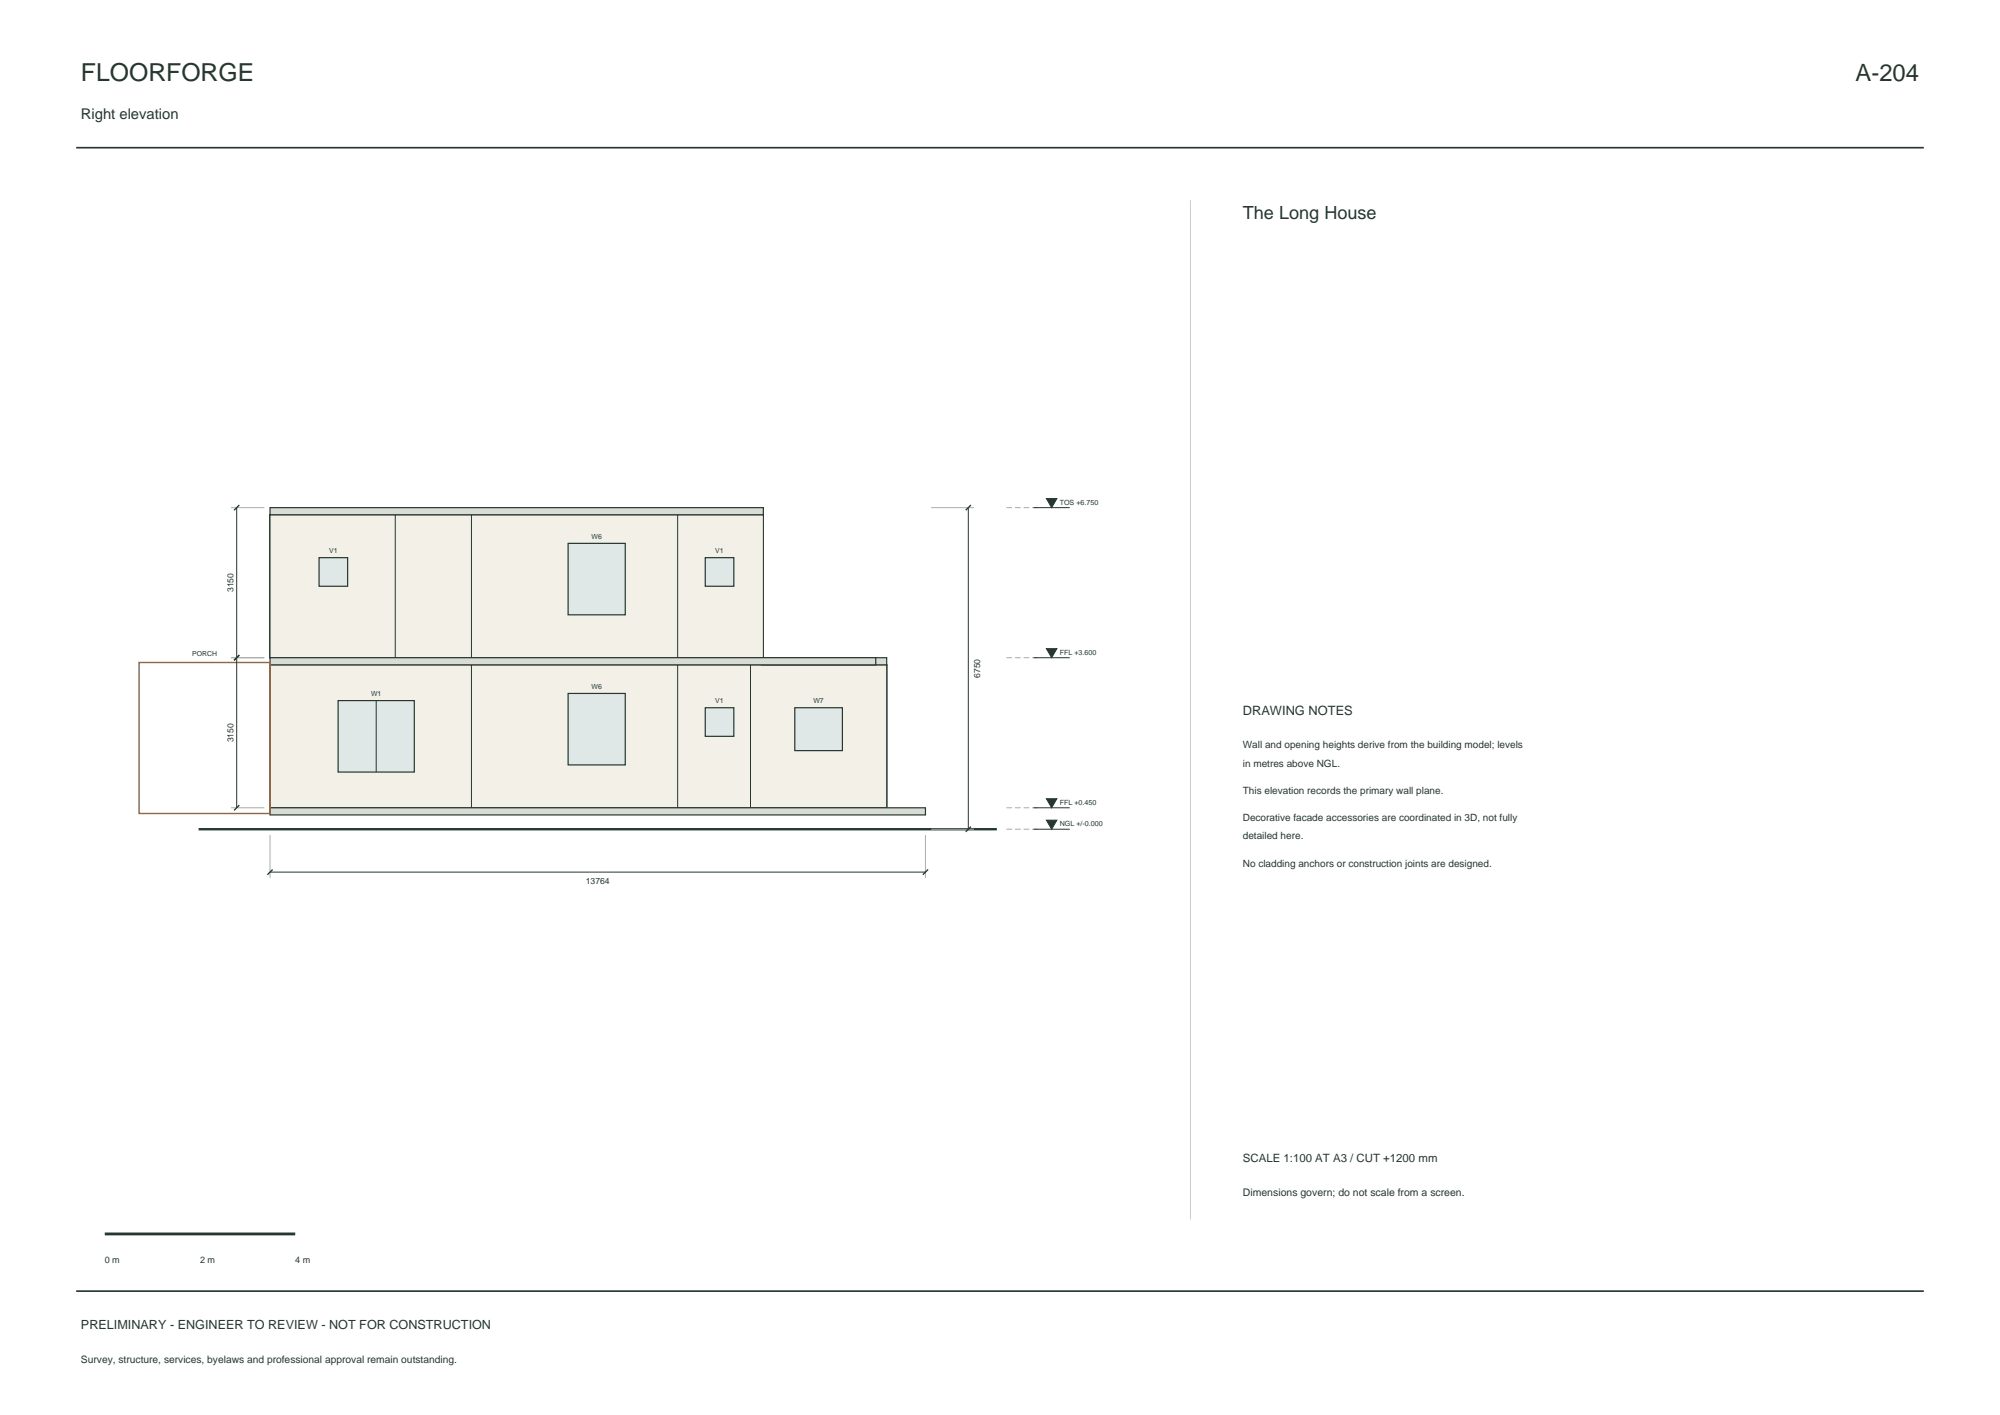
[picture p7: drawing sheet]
<svg xmlns="http://www.w3.org/2000/svg" width="420mm" height="297mm" viewBox="0 0 420 297" stroke-linecap="round" stroke-linejoin="round" font-family="sans-serif">
<path d="M16 31h388M16 271h388" fill="none" stroke="#25372f" stroke-width=".35"/>
<g fill="#f2f0e7" stroke="#25372f" stroke-width=".21">
<path d="M56.7 139.5h44.6v30h-44.6z" fill-rule="evenodd"/>
<path d="M56.7 139.5h2.3v30h-2.3z" fill-rule="evenodd"/>
<path d="M99 139.5h3.5v30h-3.5z" fill-rule="evenodd"/>
<path d="M100.2 139.5h28.3v30h-28.3z" fill-rule="evenodd"/>
<path d="M126.2 139.5h3.4v30h-3.4z" fill-rule="evenodd"/>
<path d="M99 139.5h2.3v30h-2.3z" fill-rule="evenodd"/>
<path d="M99 139.5h2.3v30h-2.3z" fill-rule="evenodd"/>
<path d="M99 139.5h2.3v30h-2.3z" fill-rule="evenodd"/>
<path d="M127.3 139.5h32.6v30h-32.6z" fill-rule="evenodd"/>
<path d="M127.3 139.5h2.3v30h-2.3z" fill-rule="evenodd"/>
<path d="M127.3 139.5h2.3v30h-2.3z" fill-rule="evenodd"/>
<path d="M127.3 139.5h2.3v30h-2.3z" fill-rule="evenodd"/>
<path d="M157.6 139.5h28.6v30h-28.6z" fill-rule="evenodd"/>
<path d="M157.6 139.5h2.3v30h-2.3z" fill-rule="evenodd"/>
<path d="M183.9 139.5h2.3v30h-2.3z" fill-rule="evenodd"/>
<path d="M99 139.5h3.5v30h-3.5z" fill-rule="evenodd"/>
<path d="M100.2 139.5h28.3v30h-28.3z" fill-rule="evenodd"/>
<path d="M126.2 139.5h3.4v30h-3.4z" fill-rule="evenodd"/>
<path d="M99 139.5h2.3v30h-2.3z" fill-rule="evenodd"/>
<path d="M127.3 139.5h2.3v30h-2.3z" fill-rule="evenodd"/>
<path d="M99 139.5h30.6v30h-30.6z" fill-rule="evenodd"/>
<path d="M99 139.5h2.3v30h-2.3z" fill-rule="evenodd"/>
<path d="M127.3 139.5h17.3v30h-17.3z" fill-rule="evenodd"/>
<path d="M142.3 139.5h17.6v30h-17.6z" fill-rule="evenodd"/>
<path d="M142.3 139.5h2.3v30h-2.3z" fill-rule="evenodd"/>
<path d="M157.6 139.5h28.6v30h-28.6z" fill-rule="evenodd"/>
<path d="M157.6 139.5h2.3v30h-2.3z" fill-rule="evenodd"/>
<path d="M183.9 139.5h2.3v30h-2.3z" fill-rule="evenodd"/>
<path d="M56.7 139.5h44.6v30h-44.6z" fill-rule="evenodd"/>
<path d="M99 139.5h45.6v30h-45.6z" fill-rule="evenodd"/>
<path d="M142.3 139.5h17.6v30h-17.6z" fill-rule="evenodd"/>
<path d="M157.6 139.5h28.6v30h-28.6z" fill-rule="evenodd"/>
<path d="M56.7 108h44.6v30.1h-44.6z" fill-rule="evenodd"/>
<path d="M56.7 108h2.3v30.1h-2.3z" fill-rule="evenodd"/>
<path d="M99 108h30.6v30.1h-30.6z" fill-rule="evenodd"/>
<path d="M99 108h2.3v30.1h-2.3z" fill-rule="evenodd"/>
<path d="M127.3 108h32.6v30.1h-32.6z" fill-rule="evenodd"/>
<path d="M127.3 108h2.3v30.1h-2.3z" fill-rule="evenodd"/>
<path d="M157.6 108h2.3v30.1h-2.3z" fill-rule="evenodd"/>
<path d="M157.6 108h2.3v30.1h-2.3z" fill-rule="evenodd"/>
<path d="M157.6 108h2.3v30.1h-2.3z" fill-rule="evenodd"/>
<path d="M99 108h30.6v30.1h-30.6z" fill-rule="evenodd"/>
<path d="M99 108h2.3v30.1h-2.3z" fill-rule="evenodd"/>
<path d="M127.3 108h2.3v30.1h-2.3z" fill-rule="evenodd"/>
<path d="M56.7 108h28.6v30.1h-28.6z" fill-rule="evenodd"/>
<path d="M56.7 108h2.3v30.1h-2.3z" fill-rule="evenodd"/>
<path d="M83 108h18.3v30.1h-18.3z" fill-rule="evenodd"/>
<path d="M83 108h2.3v30.1h-2.3z" fill-rule="evenodd"/>
<path d="M99 108h30.6v30.1h-30.6z" fill-rule="evenodd"/>
<path d="M99 108h2.3v30.1h-2.3z" fill-rule="evenodd"/>
<path d="M127.3 108h17.3v30.1h-17.3z" fill-rule="evenodd"/>
<path d="M142.3 108h17.6v30.1h-17.6z" fill-rule="evenodd"/>
<path d="M142.3 108h2.3v30.1h-2.3z" fill-rule="evenodd"/>
<path d="M157.6 108h2.7v30.1h-2.7z" fill-rule="evenodd"/>
<path d="M158 108h2.3v30.1h-2.3z" fill-rule="evenodd"/>
<path d="M56.7 108h28.6v30.1h-28.6z" fill-rule="evenodd"/>
<path d="M83 108h18.3v30.1h-18.3z" fill-rule="evenodd"/>
<path d="M99 108h45.6v30.1h-45.6z" fill-rule="evenodd"/>
<path d="M142.3 108h18v30.1h-18z" fill-rule="evenodd"/>
</g>
<g fill="#dadbd4" stroke="#25372f" stroke-width=".25">
<path d="M56.7 169.5h137.6v1.6h-137.6z" fill-rule="evenodd"/>
<path d="M159.9 138.1h26.3v1.4h-26.3z" fill-rule="evenodd"/>
<path d="M56.7 138.1h127.2v1.4h-127.2z" fill-rule="evenodd"/>
<path d="M56.7 106.5h103.6v1.5h-103.6z" fill-rule="evenodd"/>
</g>
<path d="M41.7 174h167.6" fill="none" stroke="#25372f" stroke-width=".5"/>
<path d="M71 147.1h16v15h-16z" fill-rule="evenodd" fill="#dfe8e7" stroke="#25372f" stroke-width=".25"/>
<path d="M79 147.1v15" fill="none" stroke="#25372f" stroke-width=".21"/>
<g fill="#dfe8e7" stroke="#25372f" stroke-width=".25">
<path d="M148.1 148.6h6v5.9h-6z" fill-rule="evenodd"/>
<path d="M119.3 145.5h12v15h-12z" fill-rule="evenodd"/>
<path d="M166.9 148.6h10v9h-10z" fill-rule="evenodd"/>
<path d="M148.1 117h6v6.1h-6z" fill-rule="evenodd"/>
<path d="M67 117h6v6.1h-6z" fill-rule="evenodd"/>
<path d="M119.3 114.1h12v15h-12z" fill-rule="evenodd"/>
</g>
<path d="M29.2 139h27.5v31.8h-27.5z" fill="none" stroke="#9e653f" stroke-width=".3"/>
<path d="M48.5 106.5h7M195.5 106.5h9M48.5 138.1h7M48.5 169.5h7M56.7 175.3v9M194.3 175.3v9M195.5 174h9" fill="none" stroke="#a8afa4" stroke-width=".21"/>
<path d="M49.7 106.5v63M203.3 106.5v67.5M217 106.5h7.6M217 138.1h7.6M217 174h7.6M217 169.5h7.6M56.7 183h137.6" fill="none" stroke="#25372f" stroke-width=".21"/>
<path d="M50.3 106l-1.1 1.1M203.9 106l-1.1 1.1M50.3 137.5l-1.1 1.1M50.3 169l-1.1 1.1M203.9 173.5l-1.1 1.1M57.3 182.5l-1.1 1.1M194.9 182.5l-1.1 1.1" fill="none" stroke="#25372f" stroke-width=".28"/>
<path d="M211.3 106.5h7M211.3 138.1h7M211.3 174h7M211.3 169.5h7" fill="none" stroke="#a8afa4" stroke-width=".21" stroke-dasharray="1.2 .6" stroke-linecap="butt"/>
<g fill="#25372f" stroke="#25372f" stroke-width=".21">
<path d="M219.7 172.2h2.2l-1.1 1.8z"/>
<path d="M219.7 167.7h2.2l-1.1 1.8z"/>
<path d="M219.7 136.1h2.2l-1.1 2z"/>
<path d="M219.7 104.7h2.2l-1.1 1.8z"/>
</g>
<path d="M250 42v214" fill="none" stroke="#c9d0c7" stroke-width=".21"/>
<path d="M22 259h40" fill="none" stroke="#25372f" stroke-width=".6"/>
<text font-size="5.2" fill="#25372f" x="17" y="17">FLOORFORGE</text>
<text font-size="5" fill="#25372f" x="389.7" y="17">A-204</text>
<text font-size="3.8" fill="#25372f" x="261" y="46">The Long House</text>
<text font-size="3.1" fill="#25372f" x="17" y="25">Right elevation</text>
<text font-size="2.7" fill="#25372f" x="261" y="150">DRAWING NOTES</text>
<text font-size="2.6" fill="#25372f" x="17" y="279">PRELIMINARY - ENGINEER TO REVIEW - NOT FOR CONSTRUCTION</text>
<text font-size="2.4" fill="#25372f" x="261" y="244">SCALE 1:100 AT A3 / CUT +1200 mm</text>
<text font-size="2.2" fill="#25372f" x="261" y="251">Dimensions govern; do not scale from a screen.</text>
<g font-size="2.1" fill="#25372f">
<text x="261" y="157">Wall and opening heights derive from the building model; levels</text>
<text x="261" y="160.9">in metres above NGL.</text>
<text x="261" y="166.6">This elevation records the primary wall plane.</text>
<text x="261" y="172.3">Decorative facade accessories are coordinated in 3D, not fully</text>
<text x="261" y="176.2">detailed here.</text>
<text x="261" y="181.9">No cladding anchors or construction joints are designed.</text>
<text x="17" y="286">Survey, structure, services, byelaws and professional approval remain outstanding.</text>
</g>
<g font-size="1.9" fill="#25372f">
<text x="22" y="265">0 m</text>
<text x="42" y="265">2 m</text>
<text x="62" y="265">4 m</text>
</g>
<g font-size="1.8" fill="#25372f">
<text x="49" y="124.3" transform="rotate(-90 49 124.3)">3150</text>
<text x="205.8" y="142.3" transform="rotate(-90 205.8 142.3)">6750</text>
<text x="49" y="155.8" transform="rotate(-90 49 155.8)">3150</text>
<text x="123" y="185.5">13764</text>
</g>
<g font-size="1.5" fill="#25372f">
<text x="222.5" y="105.9">TOS +6.750</text>
<text x="222.5" y="137.5">FFL +3.600</text>
<text x="222.5" y="173.4">NGL +/-0.000</text>
<text x="222.5" y="168.9">FFL +0.450</text>
</g>
<g font-size="1.4" fill="#25372f">
<text x="124.2" y="113.2">W6</text>
<text x="69.1" y="116.1">V1</text>
<text x="150.2" y="116.1">V1</text>
<text x="40.3" y="137.8">PORCH</text>
<text x="77.9" y="146.2">W1</text>
<text x="124.2" y="144.6">W6</text>
<text x="150.2" y="147.7">V1</text>
<text x="170.8" y="147.7">W7</text>
</g>
</svg>
